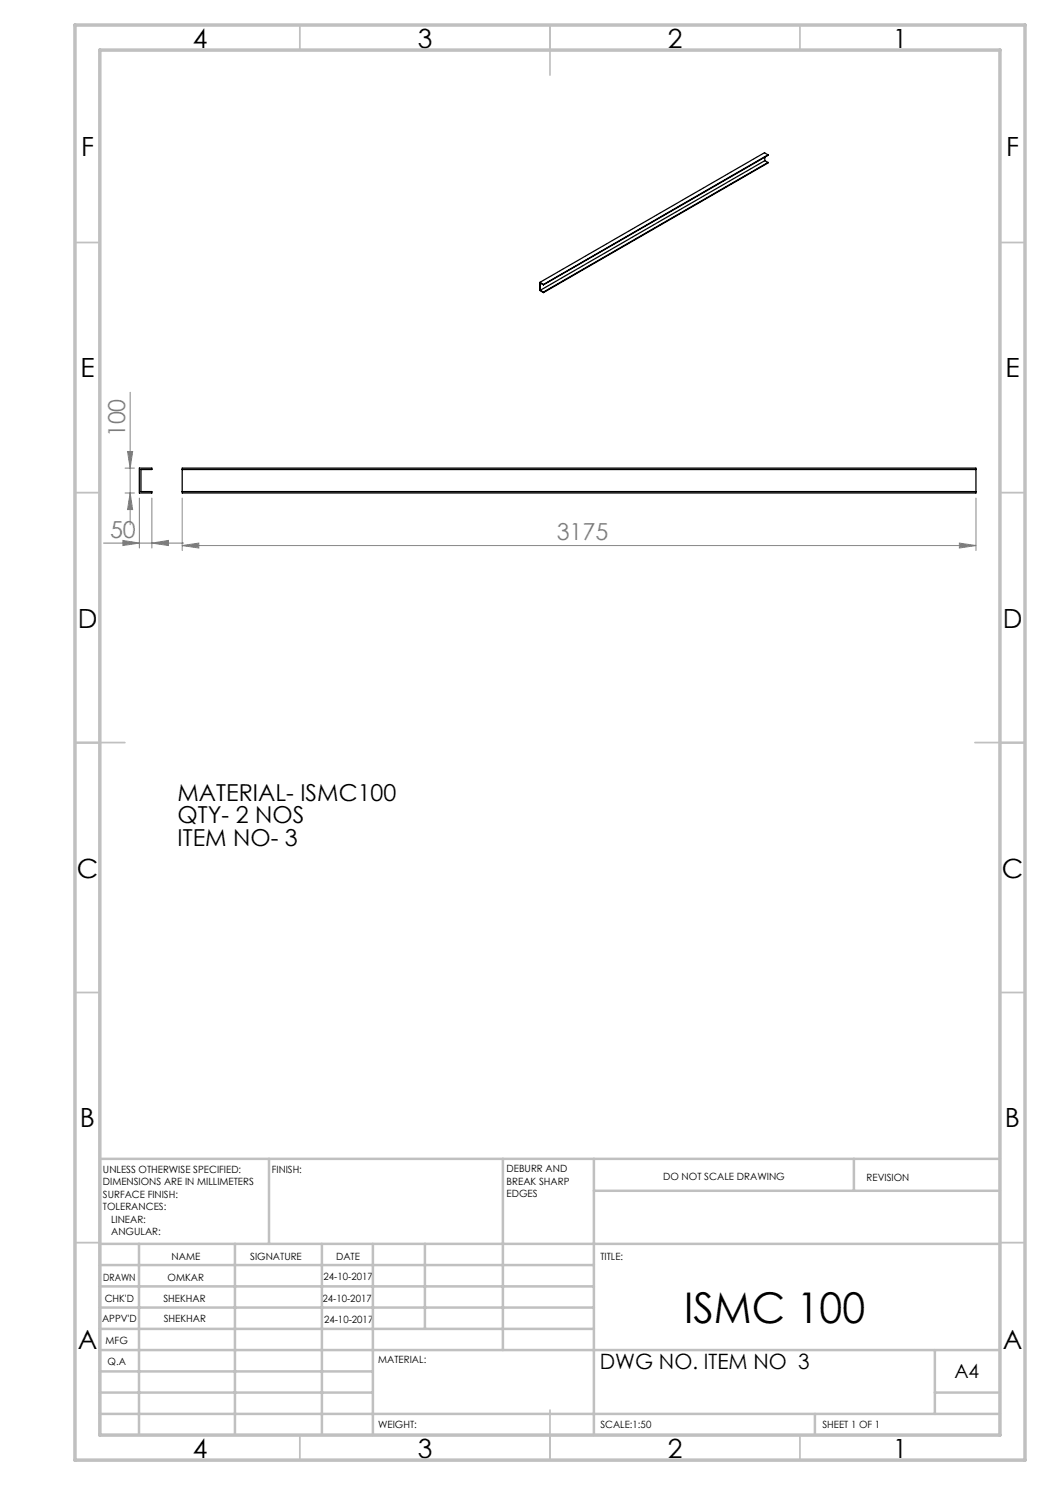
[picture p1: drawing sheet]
<svg xmlns="http://www.w3.org/2000/svg" width="210mm" height="297mm" viewBox="0 0 210 297" stroke-linecap="round" stroke-linejoin="round" font-family="sans-serif">
<g fill="none" stroke="#808080" stroke-width=".2">
<path d="M26 78.5v26.4M25 93.6h1.9M25 98.6h1.9M25.5 90.3h1l-.5 3.3zM26 98.6l.5 3.3h-1zM27.9 99.6v10M30.4 99.6v10M36.4 99.6v10.5M195.2 99.6v10.5M20.7 108.6h16M24.6 108.1l3.3 .5-3.3 .5zM30.4 108.6l3.3-.5v1z"/>
<path d="M36.4 109.1l3.4-.5v1zM36.4 109.1h158.8M191.9 108.6l3.3 .5-3.3 .5z"/>
</g>
<g fill="none" stroke="#c0c0c0" stroke-width=".35">
<path d="M60 5v5M110 5v10M160 5v5M15 48.5h5M200 48.5h5M15 98.5h5M200 98.5h5M15 148.5h10M195 148.5h10M15 198.5h5M200 198.5h5M15 248.5h5"/>
<path d="M200 248.5h5M60 287v5M110 282v10M160 287v5"/>
</g>
<g fill="none" stroke="#c0c0c0" stroke-width=".5">
<path d="M53.8 231.8v17M100.6 231.8v38.2M118.8 231.8v55.2M118.8 238.2h81.2M170.8 231.8v6.4M200 231.8h-180v55.2M20 248.8h180M20 257.3h98.8M20 253h98.8M27.8 248.8v38.2M47 248.8v38.2M64.4 248.8v38.2"/>
<path d="M74.6 248.8v38.2M85 248.8v17M20 265.8h98.8M20 261.5h98.8M20 278.5h54.6M20 274.3h54.6M20 270h180M187 278.5h13M187 270v12.8M20 282.8h180M163 282.8v4.2"/>
</g>
<path d="M15 5h190v287h-190zM20 10h180v277h-180z" fill="none" stroke="#c0c0c0" stroke-width=".7"/>
<g fill="#808080">
<path d="M24.6 108.1l3.3 .5-3.3 .5zM30.4 108.6l3.3-.5v1zM36.4 109.1l3.4-.5v1zM191.9 108.6l3.3 .5-3.3 .5z"/>
<path d="M25.5 90.3h1l-.5 3.3zM26 98.6l.5 3.3h-1z"/>
</g>
<g fill="none" stroke="#000" stroke-width=".25">
<path d="M153 32.1l-44.9 26M153 31.4v.7M153 32.1l.6 .4M153.6 31l-44.9 26M153.6 31l-44.9 25.9M153.6 32.5l-44.9 26M153.6 31l-.7-.5-44.9 26M153.6 32.5l-44.9 25.9M108 56.5l.7 .4M108 56.5v1.6l.7 .4M108.1 58.1l.6 .3M108.7 56.9v.1"/>
<path d="M108.7 58.4v.1M108.7 57l-.6-.4v1.5M27.9 93.6h2.5v.3h-2.2v4.4h2.2v.3h-2.5zM36.4 93.9h158.8M36.4 98.3h158.8M36.4 93.6h158.8v5h-158.8z"/>
</g>
<text font-size="8.5" x="136.8" y="264.5">ISMC 100</text>
<g font-size="5.3">
<text x="38.5" y="9.5">4</text>
<text x="83.5" y="9.5">3</text>
<text x="133.6" y="9.5">2</text>
<text x="178.6" y="9.5">1</text>
<text x="16.2" y="31.3">F</text>
<text x="201.2" y="31.3">F</text>
<text x="16.1" y="75.5">E</text>
<text x="201.1" y="75.5">E</text>
<text x="15.5" y="125.5">D</text>
<text x="200.5" y="125.5">D</text>
<text x="15.4" y="175.5">C</text>
<text x="200.4" y="175.5">C</text>
<text x="16" y="225.5">B</text>
<text x="201" y="225.5">B</text>
<text x="15.5" y="269.8">A</text>
<text x="200.5" y="269.8">A</text>
<text x="38.5" y="291.5">4</text>
<text x="83.5" y="291.5">3</text>
<text x="133.6" y="291.5">2</text>
<text x="178.6" y="291.5">1</text>
</g>
<g font-size="4.7" fill="#808080">
<text x="25" y="87.5" transform="rotate(-90 25 87.5)">100</text>
<text x="22" y="107.6">50</text>
<text x="111.3" y="108.1">3175</text>
</g>
<g font-size="4.7">
<text x="35.5" y="160.2">MATERIAL- ISMC100</text>
<text x="35.5" y="164.7">QTY- 2 NOS</text>
<text x="35.5" y="169.2">ITEM NO- 3</text>
</g>
<text font-size="4.2" x="120" y="273.8">DWG NO. ITEM NO 3</text>
<text font-size="3.9" x="190.9" y="275.5">A4</text>
<g font-size="2">
<text x="20.6" y="234.6">UNLESS OTHERWISE SPECIFIED:</text>
<text x="20.6" y="237.1">DIMENSIONS ARE IN MILLIMETERS</text>
<text x="20.6" y="239.6">SURFACE FINISH:</text>
<text x="54.4" y="234.6">FINISH:</text>
<text x="101.3" y="234.5">DEBURR AND</text>
<text x="101.3" y="237">BREAK SHARP</text>
<text x="101.3" y="239.5">EDGES</text>
<text x="132.6" y="236">DO NOT SCALE DRAWING</text>
<text x="173.3" y="236.2">REVISION</text>
<text x="20.6" y="242.1">TOLERANCES:</text>
<text x="22.2" y="244.6">LINEAR:</text>
<text x="22.2" y="247.1">ANGULAR:</text>
<text x="34.3" y="252">NAME</text>
<text x="50" y="251.9">SIGNATURE</text>
<text x="67.2" y="251.9">DATE</text>
<text x="120.1" y="251.9">TITLE:</text>
<text x="20.6" y="256.1">DRAWN</text>
<text x="33.5" y="256.1">OMKAR</text>
<text x="64.7" y="255.9">24-10-2017</text>
<text x="20.9" y="260.3">CHK'D</text>
<text x="32.7" y="260.3">SHEKHAR</text>
<text x="64.5" y="260.3">24-10-2017</text>
<text x="20.4" y="264.4">APPV'D</text>
<text x="21.1" y="268.8">MFG</text>
<text x="32.8" y="264.4">SHEKHAR</text>
<text x="64.8" y="264.6">24-10-2017</text>
<text x="21.5" y="273">Q.A</text>
<text x="75.6" y="272.5">MATERIAL:</text>
<text x="75.6" y="285.5">WEIGHT:</text>
<text x="120.1" y="285.6">SCALE:1:50</text>
<text x="164.5" y="285.6">SHEET 1 OF 1</text>
</g>
</svg>
